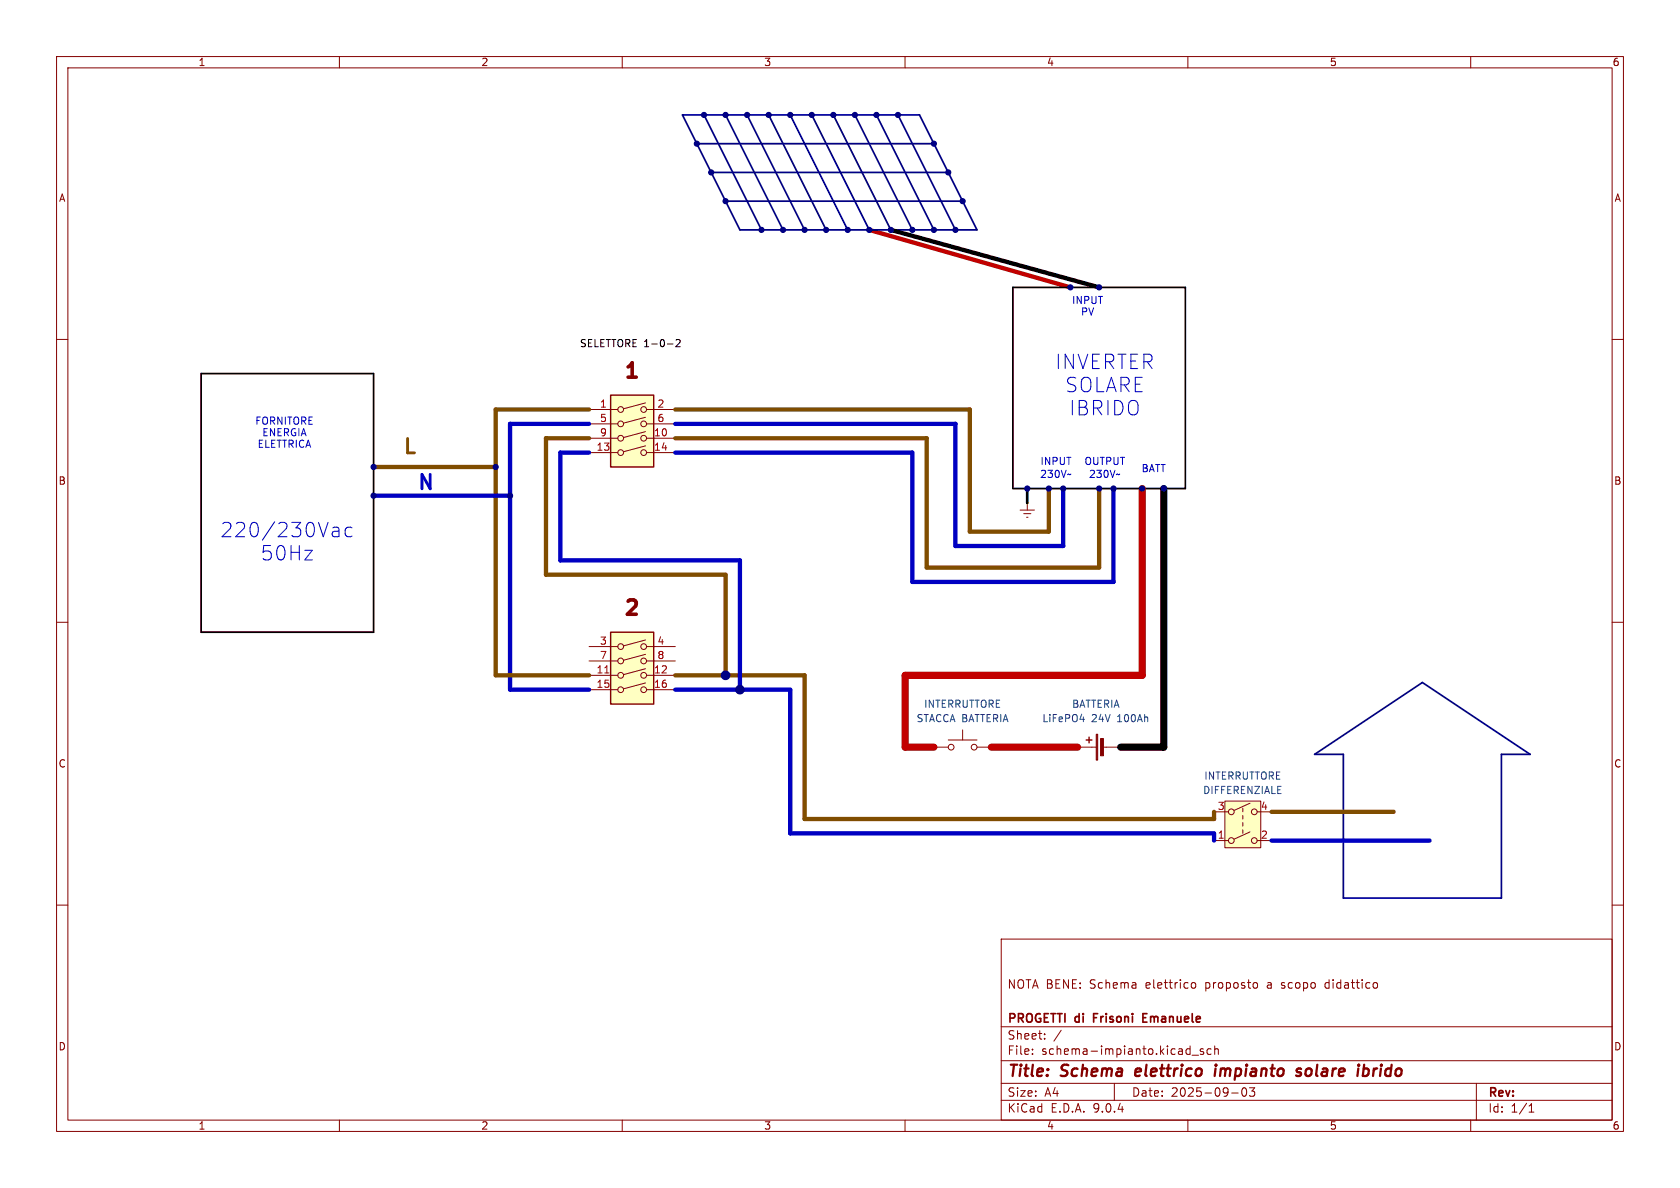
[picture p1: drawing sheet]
<svg xmlns="http://www.w3.org/2000/svg" width="297mm" height="210mm" viewBox="0 0 297 210" stroke-linecap="round" stroke-linejoin="round" font-family="sans-serif">
<g fill="none" stroke="#840000" stroke-width=".18">
<path d="M10 10h277v190h-277zM12 12h273v186h-273zM60 10v2M110 10v2M160 10v2M210 10v2M260 10v2M10 60h2M285 60h2M10 110h2M285 110h2M10 160h2"/>
<path d="M177 166h108v32h-108zM210.6 174l.3-.3 .3 .1 .2 .2v.4l-.2 .2-.3 .1-.3-.3M222 173.7l.3 .3v.4l-.3 .3M234.3 173.8v.8M243.4 173.8l.1 .2v.4l-.1 .2M285 160h2M60 198v2M110 198v2M160 198v2M177 194.5h108M177 191.5h108M177 187.5h108"/>
<path d="M177 181.5h108M182.5 186.3v.1M182.5 185.5v.1M184.7 183.6v.1M184.7 182.8v.1M187.6 182.1l-1.3 2M197 191.5v3M210 198v2M210.7 186.5h1.2M212.7 185.5l-.3-.1-.2 .2v.2l.5 .2v.3h-.5M214.1 185.5l-.4-.1-.3 .3v.4l.1 .2h.6M214.7 185.5l.3-.1 .3 .1 .1 .9"/>
<path d="M214.7 184.9v1.5M217.7 193.2h1.2M219.7 192.4a.81 .81 0 0 0 .3 1.4l.2-.1 .2-.5-.2-.8M221.8 192.3l-.5 .6 .4 .1v.7l-.2 .1h-.4l-.2-.1M260 198v2M261 191.5v6.5M270.3 196.6h.9M270.3 195.5l.4-.4v1.5"/>
</g>
<path d="M200.9 189l-.2 .9 .2 .3M201.7 189.4l-1 .1M214.9 188.9l-.2 1.3M215 188.2v.2M215 188.2l-.1 .1 .1 .1M215 188.2l.1 .1-.1 .1M230 189a.49 .49 0 0 0-.8 .3l.1 .1 .6 .2 .1 .3-.3 .3-.6-.1M231 189.1l-.2 .7 .1 .3M241.1 189l.2-.1 .5 .1 .2 .3-.1 .5a.66 .66 0 0 1-1 .3M241.2 188.2l-.3 2" fill="none" stroke="#840000" stroke-width=".4"/>
<path d="M193.3 179.9h.5M194.1 179.2h-.8v1.5M202.1 179.9h.5M202.8 179.2h-.7v1.5h.7" fill="none" stroke="#840000" stroke-width=".3"/>
<g fill="#ffffc2">
<path d="M107.9 69.9h7.7v12.7h-7.7z"/>
<path d="M107.9 111.8h7.7v12.7h-7.7z"/>
</g>
<g fill="none" stroke="#840000" stroke-width=".18">
<path d="M104.1 72.4h5.1M104.1 74.9h5.1M104.1 77.5h5.1M114.1 71.2l-3.9 1.1M114.1 73.8l-3.9 1M114.1 76.3l-3.9 1M114.1 78.8l-3.9 1.1M114.3 72.4h5.1M114.3 74.9h5.1M114.3 77.5h5.1M104.1 80h5.1M114.3 80h5.1"/>
<path d="M180.3 90.2h2.6M181 90.8h1.2M181.5 91.4h.2M181.6 88.9h.1M181.6 88.9v1.3M104.1 114.3h5.1M104.1 116.8h5.1M104.1 119.4h5.1M114.1 113.1l-3.9 1.1M114.1 115.7l-3.9 1M114.1 118.2l-3.9 1.1M114.3 114.3h5.1"/>
<path d="M114.3 116.8h5.1M114.3 119.4h5.1M104.1 121.9h5.1M114.1 120.7l-3.9 1.1M114.3 121.9h5.1M165.1 132.1h2.5M167.6 130.8h5.1M170.2 129v1.8M172.7 132.1h2.6M190.5 132.1h3.3M194.8 132.1h3.3"/>
<circle cx="109.7" cy="72.4" r=".51"/>
<circle cx="109.7" cy="74.9" r=".51"/>
<circle cx="109.7" cy="77.5" r=".51"/>
<circle cx="113.8" cy="72.4" r=".51"/>
<circle cx="113.8" cy="74.9" r=".51"/>
<circle cx="113.8" cy="77.5" r=".51"/>
<circle cx="109.7" cy="80" r=".51"/>
<circle cx="113.8" cy="80" r=".51"/>
<circle cx="109.7" cy="114.3" r=".51"/>
<circle cx="109.7" cy="116.8" r=".51"/>
<circle cx="109.7" cy="119.4" r=".51"/>
<circle cx="113.8" cy="116.8" r=".51"/>
<circle cx="113.8" cy="119.4" r=".51"/>
<circle cx="113.8" cy="114.3" r=".51"/>
<circle cx="109.7" cy="121.9" r=".51"/>
<circle cx="113.8" cy="121.9" r=".51"/>
<circle cx="168.1" cy="132.1" r=".51"/>
<circle cx="172.2" cy="132.1" r=".51"/>
</g>
<path d="M107.9 69.9h7.7v12.7h-7.7zM107.9 111.8h7.7v12.7h-7.7zM192 130.8h1M192.5 130.3v1" fill="none" stroke="#840000" stroke-width=".25"/>
<path d="M111 66.7h1.5" fill="none" stroke="#840000" stroke-width=".63"/>
<path d="M106.9 119h.7" fill="none" stroke="#a90000" stroke-width=".18"/>
<g fill="#840000" stroke="#840000" stroke-width=".18">
<path d="M193.8 129.8h.3v4.6h-.3z"/>
<path d="M194.6 130.6h.5v3h-.5z"/>
</g>
<path d="M216.5 141.6h6.4v8.3h-6.4z" fill="#ffffc2"/>
<g fill="none" stroke="#840000" stroke-width=".18">
<path d="M214.6 143.5h2.6M214.6 148.6h2.6M216.5 141.6h6.4v8.3h-6.4zM219.7 142.9v.6M219.7 144.1v.7M219.7 145.4v.7M219.7 146.7v.6M221 142l-2.8 1.3M221 147.1l-2.8 1.2M222.2 143.5h2.6M222.2 148.6h2.6"/>
<circle cx="217.7" cy="143.5" r=".51"/>
<circle cx="217.7" cy="148.6" r=".51"/>
<circle cx="221.7" cy="148.6" r=".51"/>
<circle cx="221.7" cy="143.5" r=".51"/>
</g>
<path d="M181.6 86.4v2.5" fill="none" stroke="#008400" stroke-width=".51"/>
<path d="M179.1 50.8h30.4v35.6h-30.4zM35.6 66h30.4v45.8h-30.4zM181.6 86.4v2.5" fill="none" stroke="#000" stroke-width=".3"/>
<path d="M104.1 72.4h-16.5v47h16.5M104.1 77.5h-7.6v24.1h31.8v17.8M119.4 72.4h52v21.6h14v-7.6M119.4 77.5h44.4v22.8h30.5v-13.9M66 82.6h21.6M119.4 119.4h22.8v25.4h72.4v-1.3M224.8 143.5h21.6" fill="none" stroke="#804d00" stroke-width=".76"/>
<path d="M104.1 74.9h-13.9v47h13.9M119.4 74.9h49.5v21.6h19.1v-10.1M66 87.6h24.2M104.1 80h-5v19.1h31.7v22.8M119.4 80h41.9v22.9h35.5v-16.5M119.4 121.9h20.3v25.4h74.9v1.3M224.8 148.6h27.9" fill="none" stroke="#0000c2" stroke-width=".76"/>
<g fill="none" stroke="#000084" stroke-width=".3">
<path d="M120.6 20.3h42l10.1 20.3h-41.9zM123.2 25.4h41.9M124.5 20.3l10.1 20.3M125.7 30.5h41.9M128.3 35.6h41.9M128.3 20.3l10.1 20.3M132.1 20.3l10.1 20.3M135.9 20.3l10.1 20.3M139.7 20.3l10.2 20.3M143.5 20.3l10.2 20.3M147.3 20.3l10.2 20.3M151.1 20.3l10.2 20.3"/>
<path d="M154.9 20.3l10.2 20.3M158.7 20.3l10.2 20.3M232.4 133.4l19.1-12.7 19 12.7h-5.1v25.4h-27.9v-25.4z"/>
</g>
<path d="M201.9 86.4v33h-41.9v12.7h5.1M175.3 132.1h15.2" fill="none" stroke="#c20000" stroke-width="1.3"/>
<path d="M157.5 40.6l36.8 10.2" fill="none" stroke="#000" stroke-width=".76"/>
<path d="M205.7 86.4v45.7h-7.6" fill="none" stroke="#000" stroke-width="1.3"/>
<path d="M153.7 40.6l35.5 10.2" fill="none" stroke="#c20000" stroke-width=".76"/>
<path d="M118 60.8h1M119.5 60.1l.5-.1 .2 .4-.7 .9h.7" fill="none" stroke="#000" stroke-width=".18"/>
<path d="M58.8 93.3l.3-.1 .7 .1 .1 .3v1.3M58.8 94.8l.3 .1 .8-.1M59.9 93.8l-1.1 .2M62.2 93.3l-.7-.1-.5 .5v.7l.3 .4 .2 .1 .7-.1" fill="none" stroke="#0000c2" stroke-width=".18"/>
<g fill="#000084" stroke="#000084" stroke-width=".18">
<circle cx="181.6" cy="86.4" r=".46"/>
<circle cx="205.7" cy="86.4" r=".46"/>
<circle cx="185.4" cy="86.4" r=".46"/>
<circle cx="188" cy="86.4" r=".46"/>
<circle cx="194.3" cy="86.4" r=".46"/>
<circle cx="196.8" cy="86.4" r=".46"/>
<circle cx="201.9" cy="86.4" r=".46"/>
<circle cx="66" cy="82.6" r=".46"/>
<circle cx="66" cy="87.6" r=".46"/>
<circle cx="90.2" cy="87.6" r=".46"/>
<circle cx="87.6" cy="82.6" r=".46"/>
<circle cx="128.3" cy="119.4" r=".76"/>
<circle cx="130.8" cy="121.9" r=".76"/>
<circle cx="134.6" cy="40.6" r=".46"/>
<circle cx="142.2" cy="40.6" r=".46"/>
<circle cx="124.5" cy="20.3" r=".46"/>
<circle cx="128.3" cy="20.3" r=".46"/>
<circle cx="123.2" cy="25.4" r=".46"/>
<circle cx="132.1" cy="20.3" r=".46"/>
<circle cx="125.7" cy="30.5" r=".46"/>
<circle cx="135.9" cy="20.3" r=".46"/>
<circle cx="139.7" cy="20.3" r=".46"/>
<circle cx="138.4" cy="40.6" r=".46"/>
<circle cx="149.9" cy="40.6" r=".46"/>
<circle cx="146" cy="40.6" r=".46"/>
<circle cx="143.5" cy="20.3" r=".46"/>
<circle cx="147.3" cy="20.3" r=".46"/>
<circle cx="128.3" cy="35.6" r=".46"/>
<circle cx="153.7" cy="40.6" r=".46"/>
<circle cx="157.5" cy="40.6" r=".46"/>
<circle cx="165.1" cy="25.4" r=".46"/>
<circle cx="151.1" cy="20.3" r=".46"/>
<circle cx="154.9" cy="20.3" r=".46"/>
<circle cx="158.7" cy="20.3" r=".46"/>
<circle cx="165.1" cy="40.6" r=".46"/>
<circle cx="161.3" cy="40.6" r=".46"/>
<circle cx="168.9" cy="40.6" r=".46"/>
<circle cx="167.6" cy="30.5" r=".46"/>
<circle cx="170.2" cy="35.6" r=".46"/>
<circle cx="194.3" cy="50.8" r=".46"/>
<circle cx="189.2" cy="50.8" r=".46"/>
</g>
<g font-size="3.5" fill="#0000c2">
<text x="186.5" y="65.5">INVERTER</text>
<text x="188.3" y="69.6">SOLARE</text>
<text x="189" y="73.7">IBRIDO</text>
<text x="73.7" y="86.7">N</text>
<text x="38.9" y="95.2">220/230Vac</text>
<text x="46" y="99.3">50Hz</text>
</g>
<g font-size="3.5" fill="#840000">
<text x="109.9" y="67.8">1</text>
<text x="109.9" y="109.7">2</text>
</g>
<text font-size="3.5" fill="#804d00" x="71.1" y="80.4">L</text>
<g font-size="2.8" fill="#840000">
<text x="178" y="190.9">Title:</text>
<text x="187.7" y="190.9">Schema</text>
<text x="201.6" y="190.9">elettrico</text>
<text x="216.4" y="190.9">impianto</text>
<text x="231.7" y="190.9">solare</text>
<text x="243.2" y="190.9">ibrido</text>
</g>
<g font-size="2.1" fill="#840000">
<text x="178" y="175">NOTA BENE:</text>
<text x="192.7" y="175">Schema</text>
<text x="202.7" y="175">elettrico</text>
<text x="213.3" y="175">proposto</text>
<text x="224.4" y="175">a</text>
<text x="227.1" y="175">scopo</text>
<text x="235" y="175">didattico</text>
<text x="178" y="184">Sheet:</text>
<text x="178" y="181.2">PROGETTI</text>
<text x="190.2" y="181.2">di</text>
<text x="194" y="181.2">Frisoni</text>
<text x="203.3" y="181.2">Emanuele</text>
<text x="178" y="186.7">File:</text>
<text x="184.1" y="186.7">schema-impianto.kicad_sch</text>
<text x="178" y="196.9">KiCad</text>
<text x="178" y="194.1">Size:</text>
<text x="184.7" y="194.1">A4</text>
<text x="185.7" y="196.9">E.D.A.</text>
<text x="193.3" y="196.9">9.0.4</text>
<text x="200" y="194.1">Date:</text>
<text x="207" y="194.1">2025-09-03</text>
<text x="263" y="194.3">Rev:</text>
<text x="263" y="196.9">Id:</text>
<text x="267.1" y="196.9">1/1</text>
</g>
<g font-size="1.8" fill="#840000">
<text x="35" y="11.9">1</text>
<text x="85" y="11.9">2</text>
<text x="135" y="11.9">3</text>
<text x="185" y="11.9">4</text>
<text x="235" y="11.9">5</text>
<text x="285" y="11.9">6</text>
<text x="10.3" y="35.9">A</text>
<text x="285.3" y="35.9">A</text>
<text x="10.3" y="85.9">B</text>
<text x="285.3" y="85.9">B</text>
<text x="10.3" y="135.9">C</text>
<text x="285.3" y="135.9">C</text>
<text x="10.3" y="185.9">D</text>
<text x="285.3" y="185.9">D</text>
<text x="35" y="199.9">1</text>
<text x="85" y="199.9">2</text>
<text x="135" y="199.9">3</text>
<text x="185" y="199.9">4</text>
<text x="235" y="199.9">5</text>
<text x="285" y="199.9">6</text>
</g>
<g font-size="1.8" fill="#0000c2">
<text x="189.4" y="54">INPUT</text>
<text x="191" y="56">PV</text>
<text x="45" y="75.3">FORNITORE</text>
<text x="46.3" y="77.3">ENERGIA</text>
<text x="45.4" y="79.4">ELETTRICA</text>
<text x="183.8" y="82.4">INPUT</text>
<text x="191.6" y="82.4">OUTPUT</text>
<text x="201.7" y="83.7">BATT</text>
<text x="183.8" y="84.7">230V~</text>
<text x="192.4" y="84.7">230V~</text>
</g>
<text font-size="1.8" x="102.4" y="61.6">SELETTORE 1-0-2</text>
<g font-size="1.8" fill="#a90000">
<text x="106" y="72.1">1</text>
<text x="106" y="74.7">5</text>
<text x="106" y="77.2">9</text>
<text x="115.5" y="77.2">10</text>
<text x="116.1" y="72.1">2</text>
<text x="116.1" y="74.7">6</text>
<text x="105.4" y="79.8">13</text>
<text x="115.5" y="79.8">14</text>
<text x="105.4" y="119.1">11</text>
<text x="106" y="114">3</text>
<text x="106" y="116.6">7</text>
<text x="115.5" y="119.1">12</text>
<text x="116.1" y="114">4</text>
<text x="116.1" y="116.6">8</text>
<text x="105.4" y="121.7">15</text>
<text x="115.5" y="121.7">16</text>
<text x="215.2" y="143.3">3</text>
<text x="222.8" y="143.3">4</text>
<text x="215.2" y="148.3">1</text>
<text x="222.8" y="148.3">2</text>
</g>
<g font-size="1.8" fill="#006464">
<text x="163.3" y="125.3">INTERRUTTORE</text>
<text x="189.4" y="125.3">BATTERIA</text>
<text x="161.9" y="127.9">STACCA BATTERIA</text>
<text x="184.2" y="127.9">LiFePO4</text>
<text x="193" y="127.9">24V</text>
<text x="197.6" y="127.9">100Ah</text>
<text x="212.6" y="140.6">DIFFERENZIALE</text>
<text x="212.8" y="138">INTERRUTTORE</text>
</g>
</svg>
